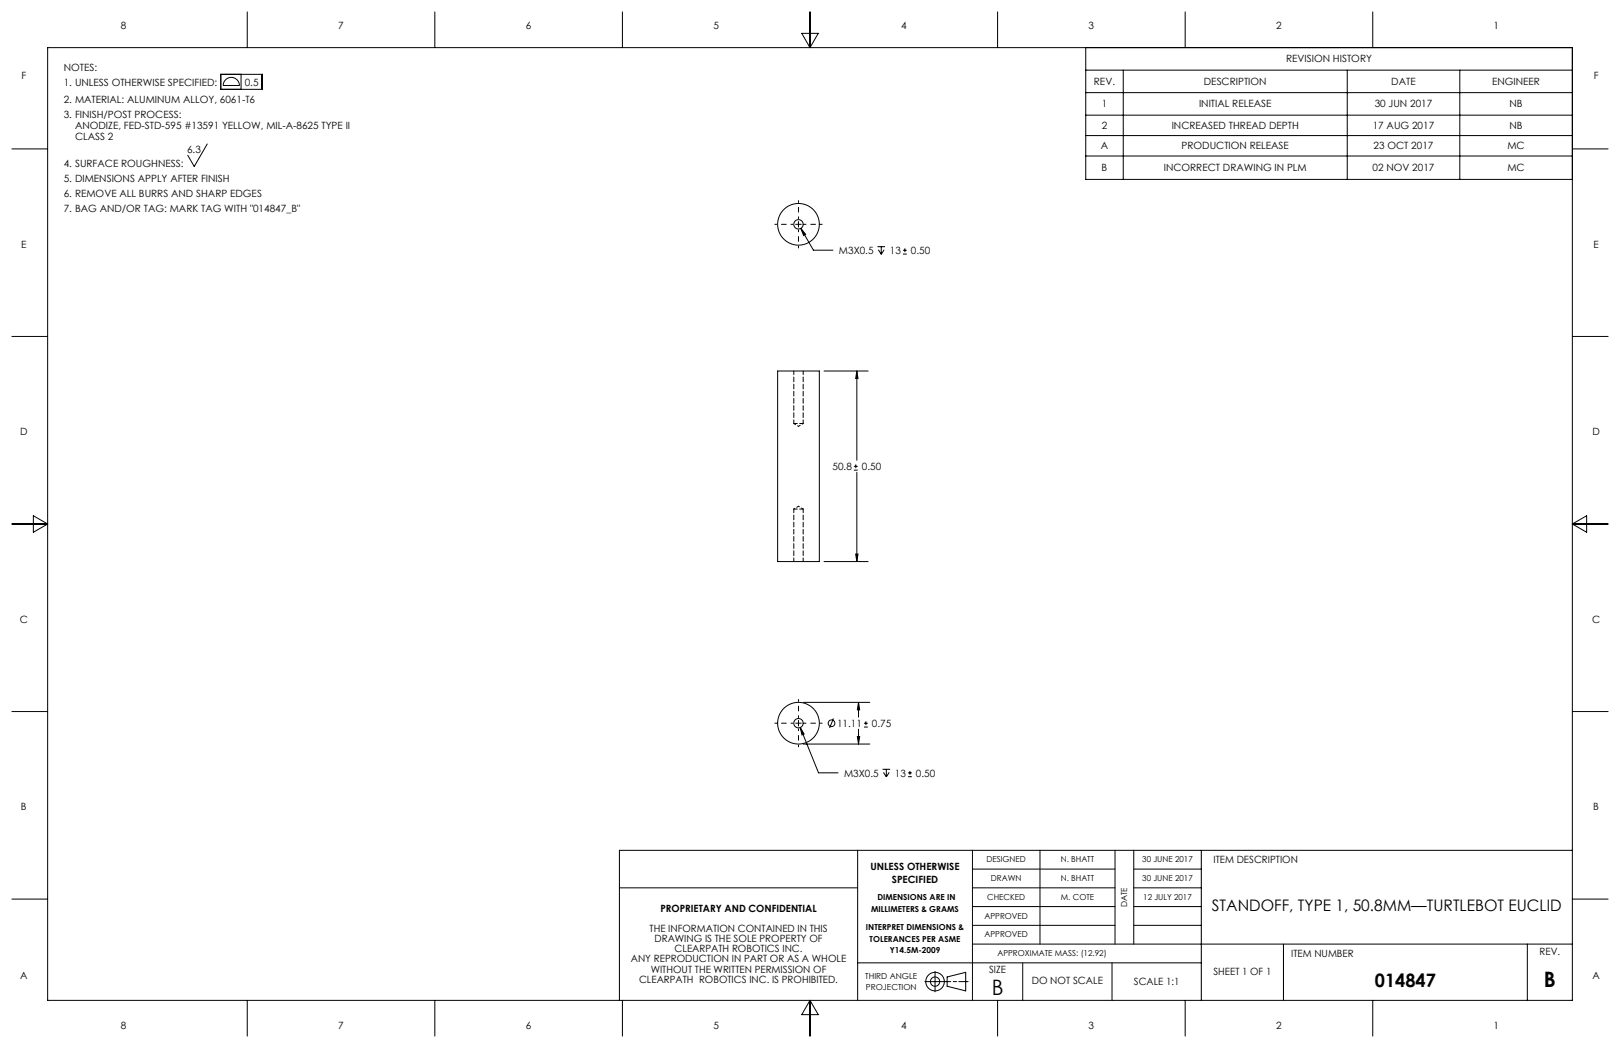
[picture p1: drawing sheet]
<svg xmlns="http://www.w3.org/2000/svg" width="432mm" height="279mm" viewBox="0 0 432 279" stroke-linecap="round" stroke-linejoin="round" font-family="sans-serif">
<g fill="none" stroke="#000" stroke-width=".27">
<path d="M12.7 12.7h406.4v254h-406.4zM58.9 19.8h11v4h-11zM64.3 19.8v4M65.9 3.2v9.5M115.9 3.2v9.5M165.9 3.2v9.5M213.7 8.9h4.4l-2.2 3.8zM215.9 3.2v9.5M265.9 3.2v9.5M289.4 12.7v35.1h129.7M289.4 18.7h129.7M299.4 18.7v29.1"/>
<path d="M315.9 3.2v9.5M359.1 18.7v29.1M365.9 3.2v9.5M389.1 18.7v29.1M3.2 39.7h9.5M55.2 38.4l-3.4 6-1.8-3M60.1 21.3a2.16 2.16 0 0 1 2.4-.5 2.16 2.16 0 0 1 1.3 2h-4.3l.2-.8zM289.4 30.7h129.7M289.4 36.1h129.7M289.4 24.7h129.7M419.1 39.7h9.5M212.1 59.8h1.5"/>
<path d="M212.8 59.1v1.5M289.4 41.6h129.7M213.5 60.9l3.3 5.8h5.2M213.5 60.9l1.2 1.6-.5 .3zM233.9 65.8h2M234.1 66.6l.8 1.2M234.9 65.8v2M235.7 66.6l-.8 1.2M240.7 67.7h1M240.7 66.7h1M241.2 66.2v1M3.2 89.7h9.5"/>
<path d="M207.3 98.9h11.1v50.8h-11.1zM219.6 98.9h11.8M228.4 98.9v23.8M228.4 98.9l.3 2h-.6zM419.1 89.7h9.5M3.2 139.7h9.5M8.9 137.5l3.8 2.2-3.8 2.2zM227.6 125.3h1M227.6 124.3h1M228.1 123.8v1M228.4 125.9v23.8M419.1 139.7h9.5"/>
<path d="M419.1 139.7l3.8-2.2v4.4zM219.6 149.7h11.8M228.1 147.7h.6l-.3 2zM3.2 189.7h9.5M212.1 192.8h1.5M212.8 192.1v1.5M213.3 194l4.9 12h5.2M213.3 194l1 1.7-.5 .2zM214.1 187.3h17.7M214.1 198.4h17.7M222.1 191.6l-1 2.5M228.5 196.4h.6l-.3 2z"/>
<path d="M228.8 187.3v3.9M228.8 194.4v4M228.8 187.3l.3 2h-.6zM230.3 193.8h1M230.3 192.8h1M230.8 192.3v1M419.1 189.7h9.5M235.2 205.1h2.1M235.5 205.9l.7 1.2M236.2 205.1v2M237 205.9l-.8 1.2M242 207.1h1.1"/>
<path d="M242 206.1h1.1M242.5 205.5v1.1M3.2 239.7h9.5M165.1 236.7h63.5M228.6 226.7v40M259.2 236.7h38M259.2 231.7h38M259.2 226.7v40M277.2 226.7v25M297.2 226.7v25M302.2 236.7h18M302.2 231.7h18"/>
<path d="M302.2 226.7v25M320.2 226.7v40M419.1 239.7h9.5M419.1 226.7h-254v40M228.6 256.7h91.6M249.2 259v5.4M259.2 241.7h38M259.2 246.7h38M259.2 251.7h159.9M272.6 256.7v10M296.4 256.7v10M302.2 241.7h18"/>
<path d="M302.2 246.7h18M342.1 251.7v15M407.1 251.7v15M65.9 266.7v9.5M115.9 266.7v9.5M165.9 266.7v9.5M215.9 266.7v9.5M215.9 266.7l2.2 3.8h-4.4zM246.5 261.7h6.9M252.4 260.5l5-1.3v5l-5-1.3zM254.1 261.7h.9M255.6 261.7h2.4"/>
<path d="M265.9 266.7v9.5M315.9 266.7v9.5M365.9 266.7v9.5"/>
<circle cx="212.8" cy="59.8" r="1.25"/>
<circle cx="212.8" cy="59.8" r="5.6"/>
<circle cx="212.8" cy="192.8" r="1.25"/>
<circle cx="212.8" cy="192.8" r="5.6"/>
<circle cx="221.6" cy="192.8" r=".89"/>
<circle cx="249.2" cy="261.7" r="1.24"/>
<circle cx="249.2" cy="261.7" r="2.47"/>
</g>
<path d="M211.3 59.8h-4.8M212.8 58.3v-4.8M214.3 59.8h4.8M212.8 61.3v4.8M211.3 192.8h-4.8M212.8 191.3v-4.8M212.8 194.3v4.8M214.3 192.8h4.8" fill="none" stroke="#000" stroke-width=".27" stroke-dasharray="15.2 1.3 1.3 1.3" stroke-dashoffset="14.7"/>
<path d="M228.4 98.9l.3 2h-.6zM228.1 147.7h.6l-.3 2zM213.5 60.9l.7 1.9 .5-.3zM228.8 187.3l.3 2h-.6zM228.5 196.4h.6l-.3 2zM213.3 194l.5 1.9 .5-.2z" fill="#000"/>
<path d="M211.6 98.9v14M211.6 112.9h2.5M214.1 112.9v-14M211.6 135.7v14M214.1 135.7h-2.5M214.1 149.7v-14" fill="none" stroke="#000" stroke-width=".27" stroke-dasharray="1.3 .6" stroke-dashoffset=".3"/>
<path d="M211.6 112.9l1.2 .8M212.8 113.7l1.3-.8M212.8 135l-1.2 .7M214.1 135.7l-1.3-.7" fill="none" stroke="#000" stroke-width=".27" stroke-dasharray="1.3 .6" stroke-dashoffset=".7"/>
<g font-size="5.7">
<text x="411.5" y="263.2">B</text>
<text x="264.3" y="265.2">B</text>
</g>
<text font-size="4.9" x="366.5" y="263.1">014847</text>
<text font-size="4.2" x="323" y="242.9">STANDOFF, TYPE 1, 50.8MM—TURTLEBOT EUCLID</text>
<g font-size="2.7">
<text x="32.2" y="7.7">8</text>
<text x="90.2" y="7.7">7</text>
<text x="140.2" y="7.7">6</text>
<text x="190.2" y="7.7">5</text>
<text x="240.2" y="7.7">4</text>
<text x="290.2" y="7.7">3</text>
<text x="340.2" y="7.7">2</text>
<text x="398.1" y="7.7">1</text>
<text x="342.8" y="16.7">REVISION HISTORY</text>
<text x="5.7" y="21.2">F</text>
<text x="17" y="18.8">NOTES:</text>
<text x="17" y="22.8">1. UNLESS OTHERWISE SPECIFIED:</text>
<text x="65.2" y="22.8">0.5</text>
<text x="291.6" y="22.7">REV.</text>
<text x="320.9" y="22.7">DESCRIPTION</text>
<text x="370.8" y="22.7">DATE</text>
<text x="397.7" y="22.7">ENGINEER</text>
<text x="424.8" y="21.2">F</text>
<text x="17" y="27.4">2. MATERIAL: ALUMINUM ALLOY, 6061-T6</text>
<text x="293.7" y="28.7">1</text>
<text x="319.6" y="28.7">INITIAL RELEASE</text>
<text x="366.4" y="28.7">30 JUN 2017</text>
<text x="402.3" y="28.7">NB</text>
<text x="17" y="31.4">3. FINISH/POST PROCESS:</text>
<text x="20" y="34.4">ANODIZE, FED-STD-595 #13591 YELLOW, MIL-A-8625 TYPE II</text>
<text x="293.7" y="34.4">2</text>
<text x="312.3" y="34.4">INCREASED THREAD DEPTH</text>
<text x="365.9" y="34.4">17 AUG 2017</text>
<text x="402.3" y="34.4">NB</text>
<text x="20" y="37.4">CLASS 2</text>
<text x="49.9" y="40.8">6.3</text>
<text x="293.4" y="39.8">A</text>
<text x="314.9" y="39.8">PRODUCTION RELEASE</text>
<text x="366.1" y="39.8">23 OCT 2017</text>
<text x="401.8" y="39.8">MC</text>
<text x="17" y="44.4">4. SURFACE ROUGHNESS:</text>
<text x="293.6" y="45.7">B</text>
<text x="310.2" y="45.7">INCORRECT DRAWING IN PLM</text>
<text x="365.8" y="45.7">02 NOV 2017</text>
<text x="401.8" y="45.7">MC</text>
<text x="17" y="48.4">5. DIMENSIONS APPLY AFTER FINISH</text>
<text x="17" y="52.4">6. REMOVE ALL BURRS AND SHARP EDGES</text>
<text x="17" y="56.4">7. BAG AND/OR TAG: MARK TAG WITH &quot;014847_B&quot;</text>
<text x="5.6" y="66">E</text>
<text x="223.6" y="67.7">M3X0.5</text>
<text x="237.2" y="67.7">13</text>
<text x="242.8" y="67.7">0.50</text>
<text x="424.7" y="66">E</text>
<text x="5.4" y="116">D</text>
<text x="424.5" y="116">D</text>
<text x="221.9" y="125.3">50.8</text>
<text x="229.7" y="125.3">0.50</text>
<text x="5.3" y="166">C</text>
<text x="424.4" y="166">C</text>
<text x="223.1" y="193.8">11.11</text>
<text x="232.4" y="193.8">0.75</text>
<text x="225" y="207">M3X0.5</text>
<text x="238.5" y="207">13</text>
<text x="244.1" y="207">0.50</text>
<text x="5.6" y="216">B</text>
<text x="424.7" y="216">B</text>
<text x="232" y="231.8">UNLESS OTHERWISE</text>
<text x="323.5" y="230.1">ITEM DESCRIPTION</text>
<text x="237.7" y="235.3">SPECIFIED</text>
<text x="176" y="243">PROPRIETARY AND CONFIDENTIAL</text>
<text x="173.1" y="248.5">THE INFORMATION CONTAINED IN THIS</text>
<text x="174.4" y="251.2">DRAWING IS THE SOLE PROPERTY OF</text>
<text x="168.1" y="256.6">ANY REPRODUCTION IN PART OR AS A WHOLE</text>
<text x="179.8" y="253.9">CLEARPATH ROBOTICS INC.</text>
<text x="344.2" y="255">ITEM NUMBER</text>
<text x="410.4" y="254.5">REV.</text>
<text x="5.4" y="260.9">A</text>
<text x="170.3" y="262">CLEARPATH ROBOTICS INC. IS PROHIBITED.</text>
<text x="173.4" y="259.3">WITHOUT THE WRITTEN PERMISSION OF</text>
<text x="263.7" y="259.5">SIZE</text>
<text x="275" y="262.4">DO NOT SCALE</text>
<text x="302.2" y="262.5">SCALE 1:1</text>
<text x="323.5" y="260">SHEET 1 OF 1</text>
<text x="424.5" y="260.9">A</text>
<text x="32.2" y="274.4">8</text>
<text x="90.2" y="274.4">7</text>
<text x="140.2" y="274.4">6</text>
<text x="190.2" y="274.4">5</text>
<text x="240.2" y="274.4">4</text>
<text x="290.2" y="274.4">3</text>
<text x="340.2" y="274.4">2</text>
<text x="398.1" y="274.4">1</text>
</g>
<g font-size="2.2">
<text x="263" y="229.9">DESIGNED</text>
<text x="282.7" y="229.9">N. BHATT</text>
<text x="304.5" y="229.9">30 JUNE 2017</text>
<text x="263.1" y="239.9">CHECKED</text>
<text x="264.1" y="234.9">DRAWN</text>
<text x="282.7" y="234.9">N. BHATT</text>
<text x="282.8" y="239.9">M. COTE</text>
<text x="304.5" y="234.9">30 JUNE 2017</text>
<text x="304.7" y="239.9">12 JULY 2017</text>
<text x="232.2" y="243.2">MILLIMETERS &amp; GRAMS</text>
<text x="233.9" y="240.1">DIMENSIONS ARE IN</text>
<text x="262.4" y="244.9">APPROVED</text>
<text x="300.4" y="241.8" transform="rotate(-90 300.4 241.8)">DATE</text>
<text x="230.8" y="247.9">INTERPRET DIMENSIONS &amp;</text>
<text x="231.8" y="251">TOLERANCES PER ASME</text>
<text x="262.4" y="249.9">APPROVED</text>
<text x="237.1" y="254.2">Y14.5M-2009</text>
<text x="265.9" y="254.9">APPROXIMATE MASS: (12.92)</text>
<text x="230.6" y="260.9">THIRD ANGLE</text>
<text x="230.8" y="264.1">PROJECTION</text>
</g>
</svg>
